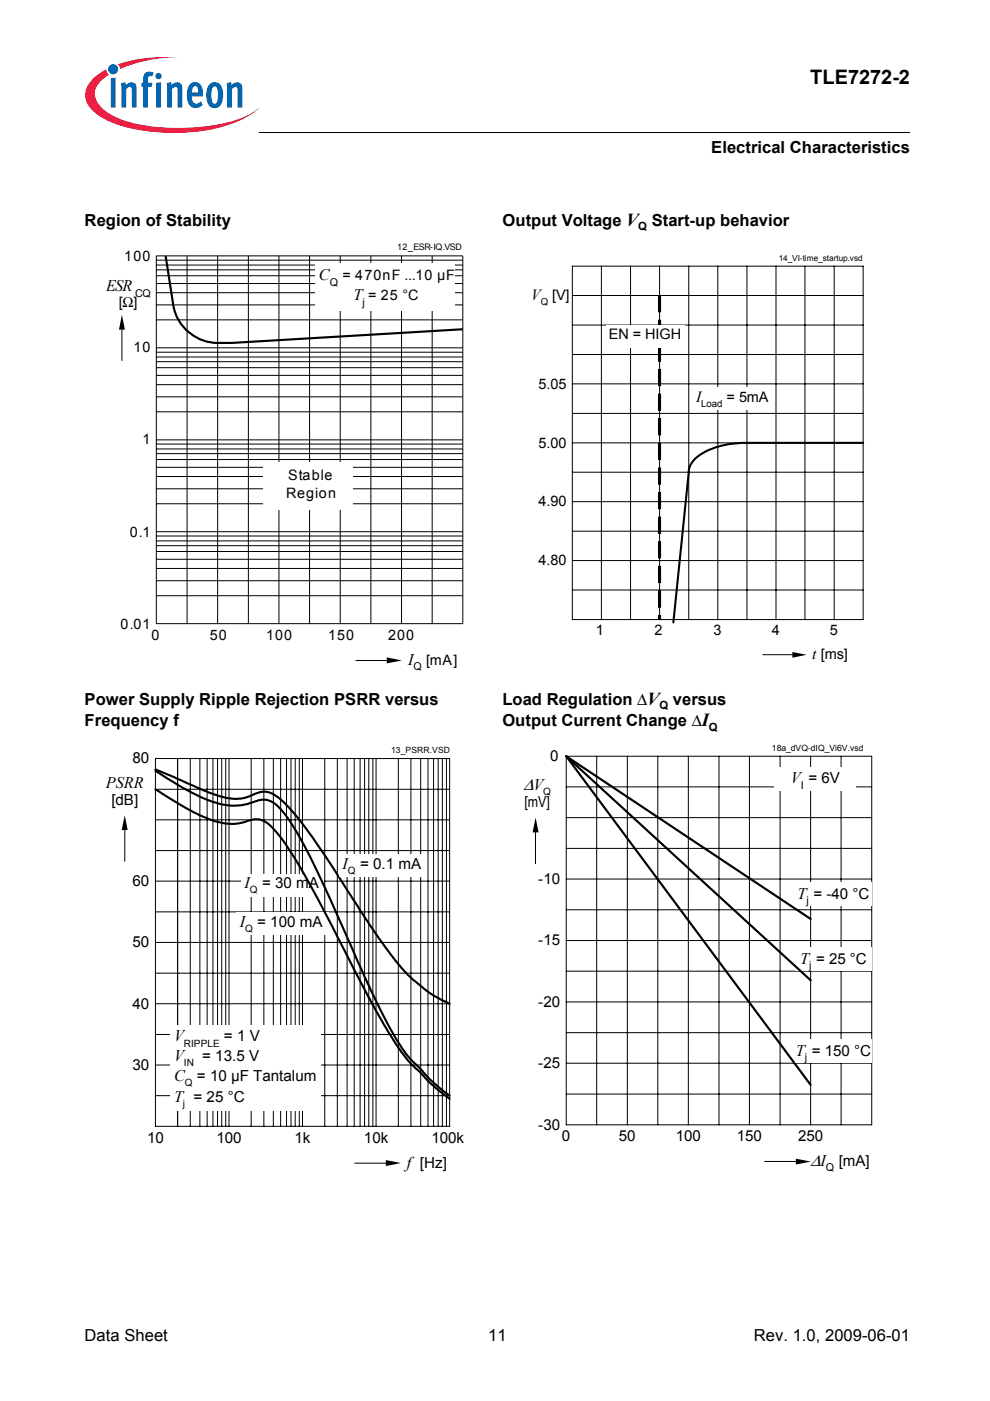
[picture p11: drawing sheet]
<svg xmlns="http://www.w3.org/2000/svg" width="210mm" height="297mm" viewBox="0 0 210 297" stroke-linecap="round" stroke-linejoin="round" font-family="sans-serif">
<circle cx="24" cy="14.7" r="1.08" fill="#0166b3"/>
<g fill="#ed1a40">
<path d="M25 13.6l.8-.2a32.4 32.4 0 0 1 11.9-1.3 31.9 31.9 0 0 0-11.6 2.3l-.7 .2z"/>
<path d="M19.5 16.9a11.1 11.1 0 0 1 3-2.2l.2 .6 .4 .5a4.9 4.9 0 0 0-3 4.3 6.3 6.3 0 0 0 3.8 4.4 31.8 31.8 0 0 0 15.5 2.6 31.6 31.6 0 0 0 13.8-3l1.6-1.2a19.6 19.6 0 0 1-10.3 4.6 41.9 41.9 0 0 1-20.3-1.3 10.1 10.1 0 0 1-5.7-4.3 4.2 4.2 0 0 1 1-5z"/>
</g>
<g fill="#0166b3">
<path d="M23.5 16.6l1-.1v6.3h-1z"/>
<path d="M25.6 17.7l1-.3 .1 .6a1.21 1.21 0 0 1 1.4-.5 1.21 1.21 0 0 1 .9 1.3v4h-1.1v-4.1a.41 .41 0 0 0-.6-.2l-.5 .4v3.9h-1.1z"/>
<path d="M30.8 15.4l.8-.2 .8 .1 .2 .2-.3 .7h-.2a.47 .47 0 0 0-.7 .2v1.1h.9l-.2 .9h-.7v4.4h-1.1v-4.4h-.3v-.9h.3v-.7a1.75 1.75 0 0 1 .5-1.4z"/>
<path d="M35.3 17.7l1-.3 .1 .6a1.21 1.21 0 0 1 1.4-.5 1.21 1.21 0 0 1 .9 1.3v4h-1.1v-4.1a.41 .41 0 0 0-.6-.2l-.5 .4v3.9h-1.1z"/>
<path d="M48 17.7l1-.3 .1 .6a1.21 1.21 0 0 1 1.5-.5 1.21 1.21 0 0 1 .8 1.3v4h-1l-.1-4.1a.41 .41 0 0 0-.6-.2l-.5 .4v3.9h-1z"/>
<path d="M32.9 16.1a.7 .7 0 0 1 1.4 0 .7 .7 0 0 1-1.4 0zM33.1 17.6l1-.2v5.4h-1z"/>
<path d="M40.4 17.8a1.58 1.58 0 0 1 1.7-.2 1.58 1.58 0 0 1 .9 1.5v1.4h-2.3a1.08 1.08 0 0 0 .3 1.1 1.08 1.08 0 0 0 1.1 .2l.5-.3 .4 .7a1.87 1.87 0 0 1-2.2 .6 1.87 1.87 0 0 1-1.1-1.9v-1.7l.2-.8zM40.9 18.5l-.2 1.1h1.3v-.7a.58 .58 0 0 0-.4-.6 .58 .58 0 0 0-.7 .2z"/>
<path d="M44.6 17.7a1.75 1.75 0 0 1 1.9 0 1.75 1.75 0 0 1 .8 1.7v1.3a1.95 1.95 0 0 1-2.3 2.1 2.91 2.91 0 0 1-1.2-3.2 2.77 2.77 0 0 1 .8-1.9zM45.2 18.5a4.3 4.3 0 0 0 0 3.4l.3 .1a1.53 1.53 0 0 0 .7-1.9v-.4a1.18 1.18 0 0 0-.7-1.4z"/>
</g>
<path d="M17.9 29h46v5h-46z" fill="#fff"/>
<path d="M54.9 28l.1 .1z" fill="#000"/>
<g fill="none" stroke="#000" stroke-width=".21">
<path d="M55 28h137.8M33.1 54.3h65v77.9h-65zM33.1 58.5h65M33.1 57.2h65M33.1 56.2h65M33.1 55.2h65M39.7 54.3v77.9M46.1 54.3v77.9M52.7 54.3v77.9M59.1 54.3v77.9M65.6 54.3v77.9M72.1 54.3v77.9"/>
<path d="M78.6 54.3v77.9M85.1 54.3v77.9M91.6 54.3v77.9M25.8 69.9v6.6M33.1 73.7h65M33.1 79.6h65M33.1 78h65M33.1 76.7h65M33.1 75.7h65M33.1 74.7h65M33.1 67.8h65M33.1 64.6h65"/>
<path d="M33.1 62.1h65M33.1 60.1h65M33.1 93.3h65M33.1 99.1h65M33.1 97.4h65M33.1 96.2h65M33.1 95.2h65M33.1 94.1h65M33.1 87.3h65M33.1 84.1h65M33.1 81.6h65M33.1 112.7h65"/>
<path d="M33.1 118.6h65M33.1 116.9h65M33.1 115.7h65M33.1 114.7h65M33.1 113.6h65M33.1 106.8h65M33.1 103.6h65M33.1 101h65M33.1 126.3h65M33.1 123.1h65M33.1 120.5h65M75.4 140h6.6"/>
</g>
<g fill="#000">
<path d="M25.8 66.8l.7 3.1h-1.3z" fill-rule="evenodd"/>
<path d="M82 139.4l3.1 .6-3.1 .7z" fill-rule="evenodd"/>
</g>
<path d="M67 55.7h29.5v10.1h-29.5z" fill="#fff"/>
<path d="M35.1 54.3l1.6 10.4a9.7 9.7 0 0 0 9.4 8h3.5l48.5-2.9" fill="none" stroke="#000" stroke-width=".45"/>
<path d="M55.9 98h19v10h-19z" fill="#fff"/>
<g fill="none" stroke="#000" stroke-width=".21">
<path d="M121.3 56.4h61.7v75h-61.7zM127.5 56.4v75M133.7 56.4v75M139.8 56.4v75M146 56.4v75M152.2 56.4v75M158.4 56.4v75M164.5 56.4v75M170.7 56.4v75M176.9 56.4v75M121.3 75.2h61.7M121.3 68.9h61.7"/>
<path d="M121.3 62.7h61.7M121.3 93.9h61.7M121.3 87.7h61.7M121.3 81.4h61.7M121.3 118.9h61.7M121.3 112.6h61.7M121.3 106.4h61.7M121.3 100.1h61.7M121.3 125.1h61.7"/>
</g>
<path d="M146.9 82.2h16.7v4.7h-16.7z" fill="#fff"/>
<path d="M161.7 138.8h6.3" fill="none" stroke="#000" stroke-width=".21"/>
<path d="M168 138.2l3 .6-3 .6z" fill-rule="evenodd" fill="#000"/>
<path d="M183 93.9h-24.7a15.9 15.9 0 0 0-11.1 3.5 4 4 0 0 0-1.2 2.7l-3.2 31.9" fill="none" stroke="#000" stroke-width=".44"/>
<path d="M139.6 62.7h.5v3.4h-.5zM139.6 67.9h.5v3.5h-.5zM139.6 73.1h.5v3.5h-.5zM139.6 78.3h.5v3.5h-.5zM139.6 83.5h.5v3.5h-.5zM139.6 88.7h.5v3.5h-.5zM139.6 94h.5v3.5h-.5zM139.6 99.2h.5v3.5h-.5zM139.6 104.4h.5v3.5h-.5zM139.6 109.6h.5v3.5h-.5zM139.6 114.8h.5v3.5h-.5zM139.6 120.1h.5v3.4h-.5zM139.6 125.2h.5v3.6h-.5zM139.6 130.5h.5v.9h-.5z" fill="#000" stroke="#000" stroke-width=".21"/>
<path d="M128.5 68.9h16.6v4.7h-16.6z" fill="#fff"/>
<g fill="none" stroke="#000" stroke-width=".21">
<path d="M26.5 176v6.6M33 160.8h62.3v78h-62.3zM33 173.8h62.3M33 167.3h62.3M37.7 160.8v78M40.3 160.8v78M42.4 160.8v78M43.9 160.8v78M45.1 160.8v78M46.1 160.8v78M47 160.8v78M47.9 160.8v78"/>
<path d="M48.6 160.8v78M53.3 160.8v78M55.9 160.8v78M58 160.8v78M59.5 160.8v78M60.7 160.8v78M61.7 160.8v78M62.6 160.8v78M63.5 160.8v78M64.1 160.8v78M68.9 160.8v78M71.5 160.8v78"/>
<path d="M73.6 160.8v78M75.1 160.8v78M76.3 160.8v78M77.3 160.8v78M78.2 160.8v78M79.1 160.8v78M79.7 160.8v78M84.5 160.8v78M87.1 160.8v78M89.2 160.8v78M90.7 160.8v78M91.9 160.8v78"/>
<path d="M92.9 160.8v78M93.8 160.8v78M94.7 160.8v78M33 199.8h62.3M33 193.3h62.3M33 186.8h62.3M33 180.3h62.3M33 219.3h62.3M33 212.8h62.3M33 206.3h62.3M33 232.3h62.3M33 225.8h62.3"/>
<path d="M75.2 246.6h6.6"/>
</g>
<g fill="#000">
<path d="M26.4 172.9l.7 3.1h-1.3z" fill-rule="evenodd"/>
<path d="M81.8 246l3.1 .6-3.1 .6z" fill-rule="evenodd"/>
</g>
<g fill="#fff">
<path d="M51.2 185.2h17.5v4.9h-17.5z"/>
<path d="M36.2 217.4h31.9v18.2h-31.9z"/>
<path d="M50.1 193.3h19.5v4.9h-19.5z"/>
</g>
<path d="M33 163.4a55.2 55.2 0 0 0 12.7 6.8 12.7 12.7 0 0 0 9.2-.5 4 4 0 0 1 4 1.3 47.8 47.8 0 0 1 7.5 11.9l3.7 7.8 8.5 19.3 3.6 7.1 1.8 3.2 2.1 3.1 3.4 3.6a30.4 30.4 0 0 0 5.8 5.3M33 167.3a52.2 52.2 0 0 0 13.2 7 10.3 10.3 0 0 0 7-.4 4.4 4.4 0 0 1 4.7 1.7 68.2 68.2 0 0 1 8.5 13.1l11.6 22.4 3.6 6.4 3 4.9a23.9 23.9 0 0 0 4.8 5.3l2.2 2.3 3.7 3M33 163.1l3.2 1.4a69.1 69.1 0 0 0 12 4.7 9.4 9.4 0 0 0 6.4-1.1 4.1 4.1 0 0 1 4.5 1 53 53 0 0 1 8.9 11l10.4 15.9 5.4 7.6a32.4 32.4 0 0 0 6.9 6.7l1.7 1 2.9 1.5" fill="none" stroke="#000" stroke-width=".45"/>
<path d="M71.9 181.1h17.6v4.9h-17.6z" fill="#fff"/>
<g fill="none" stroke="#000" stroke-width=".21">
<path d="M113.5 176.5v6.6M120.1 160.3h64.7v78.2h-64.7zM120.1 179.9h64.7M120.1 173.4h64.7M120.1 166.8h64.7M126.5 160.3v78.2M133 160.3v78.2M139.5 160.3v78.2M145.9 160.3v78.2M152.4 160.3v78.2M158.9 160.3v78.2M165.4 160.3v78.2"/>
<path d="M171.9 160.3v78.2M178.3 160.3v78.2M120.1 199.4h64.7M120.1 192.9h64.7M120.1 186.4h64.7M120.1 218.9h64.7M120.1 212.4h64.7M120.1 205.9h64.7M120.1 232h64.7M120.1 225.4h64.7M162.1 246.3h6.6"/>
</g>
<g fill="#000">
<path d="M113.5 173.4l.7 3.1h-1.3z" fill-rule="evenodd"/>
<path d="M168.7 245.7l3.1 .6-3.1 .6z" fill-rule="evenodd"/>
</g>
<path d="M168.6 200.8h16.2v5.1h-16.2z" fill="#fff"/>
<path d="M120.1 160.3l51.8 47.5" fill="none" stroke="#000" stroke-width=".46"/>
<path d="M164.2 162.6h17.4v5.1h-17.4z" fill="#fff"/>
<path d="M120.1 160.3l51.8 34.5" fill="none" stroke="#000" stroke-width=".46"/>
<path d="M168.6 187.1h16.2v5.1h-16.2z" fill="#fff"/>
<path d="M120.1 160.3l51.8 69.7" fill="none" stroke="#000" stroke-width=".46"/>
<path d="M168.6 220.4h16.2v5h-16.2z" fill="#fff"/>
<text font-size="4.2" x="171.8" y="17.8">TLE7272-2</text>
<g font-size="3.6">
<text x="111" y="167.5">∆V</text>
<text x="171.9" y="247.2">∆I</text>
</g>
<g font-size="3.5">
<text x="150.8" y="32.5">Electrical Characteristics</text>
<text x="17.9" y="47.9">Region of Stability</text>
<text x="106.6" y="47.9">Output Voltage V Start-up behavior</text>
<text x="17.9" y="149.4">Power Supply Ripple Rejection PSRR versus</text>
<text x="106.5" y="149.4">Load Regulation ∆V versus</text>
<text x="17.9" y="154">Frequency f</text>
<text x="106.5" y="154">Output Current Change ∆I</text>
<text x="17.9" y="284.4">Data Sheet</text>
<text x="103.5" y="284.4">11</text>
<text x="159.8" y="284.4">Rev. 1.0, 2009-06-01</text>
</g>
<g font-size="3.4">
<text x="67.6" y="59.5">C</text>
<text x="22.5" y="61.7">ESR</text>
<text x="75" y="63.6">T</text>
<text x="86.5" y="140.9">I</text>
<text x="22.4" y="167.1">PSRR</text>
<text x="167.7" y="166.1">V = 6V</text>
<text x="72.6" y="184.3">I</text>
<text x="51.9" y="188.4">I</text>
<text x="169.1" y="190.6">T</text>
<text x="50.8" y="196.5">I</text>
<text x="169.6" y="204.3">T</text>
<text x="36.9" y="220.8">V</text>
<text x="36.9" y="225">V</text>
<text x="168.7" y="223.8">T</text>
<text x="36.9" y="229.3">C</text>
<text x="36.9" y="233.6">T</text>
<text x="86.2" y="247.5">f [Hz]</text>
</g>
<g font-size="3.3">
<text x="112.6" y="63.6">V [V]</text>
<text x="147.6" y="85.2">I</text>
<text x="172.2" y="139.7">t [ms]</text>
</g>
<g font-size="3.2">
<text x="28.1" y="161.9">80</text>
<text x="116.6" y="161.4">0</text>
<text x="23.6" y="170.8">[dB]</text>
<text x="111.2" y="171.1">[mV]</text>
<text x="76.3" y="184.3">= 0.1 mA</text>
<text x="28.1" y="187.9">60</text>
<text x="55.6" y="188.4">= 30 mA</text>
<text x="114.1" y="187.4">-10</text>
<text x="172.5" y="190.6">= -40 °C</text>
<text x="54.5" y="196.5">= 100 mA</text>
<text x="28.1" y="200.9">50</text>
<text x="114.1" y="200.4">-15</text>
<text x="173" y="204.3">= 25 °C</text>
<text x="28.1" y="213.9">40</text>
<text x="114.1" y="213.4">-20</text>
<text x="47.5" y="220.8">= 1 V</text>
<text x="28.1" y="226.9">30</text>
<text x="42.9" y="225">= 13.5 V</text>
<text x="114.1" y="226.5">-25</text>
<text x="172.1" y="223.8">= 150 °C</text>
<text x="41" y="233.6">= 25 °C</text>
<text x="41.7" y="229.3">= 10 µF Tantalum</text>
<text x="114.1" y="239.5">-30</text>
<text x="31.2" y="242.3">10</text>
<text x="45.9" y="242.3">100</text>
<text x="62.5" y="242.3">1k</text>
<text x="77.2" y="242.3">10k</text>
<text x="91.5" y="242.3">100k</text>
<text x="119.1" y="242">0</text>
<text x="131.2" y="242">50</text>
<text x="143.3" y="242">100</text>
<text x="156.3" y="242">150</text>
<text x="169.2" y="242">250</text>
<text x="177.8" y="247.2">[mA]</text>
</g>
<g font-size="3.1">
<text x="129.1" y="71.9">EN = HIGH</text>
<text x="114.2" y="82.4">5.05</text>
<text x="154.1" y="85.2">= 5mA</text>
<text x="114.2" y="94.9">5.00</text>
<text x="114.2" y="107.4">4.90</text>
<text x="114.2" y="119.9">4.80</text>
<text x="126.3" y="134.7">1</text>
<text x="138.7" y="134.7">2</text>
<text x="151.3" y="134.7">3</text>
<text x="163.6" y="134.7">4</text>
<text x="176" y="134.7">5</text>
</g>
<g font-size="3">
<text x="26.4" y="55.3">100</text>
<text x="72.6" y="59.5">= 470nF ...10 µF</text>
<text x="25.2" y="65.2">[Ω]</text>
<text x="78" y="63.6">= 25 °C</text>
<text x="28.3" y="74.7">10</text>
<text x="30.2" y="94.1">1</text>
<text x="61.1" y="101.7">Stable</text>
<text x="60.7" y="105.5">Region</text>
<text x="27.5" y="113.9">0.1</text>
<text x="25.6" y="133.3">0.01</text>
<text x="32.1" y="135.6">0</text>
<text x="44.5" y="135.6">50</text>
<text x="56.4" y="135.6">100</text>
<text x="69.6" y="135.6">150</text>
<text x="82.3" y="135.6">200</text>
<text x="90.4" y="140.9">[mA]</text>
</g>
<g font-size="2.4">
<text x="135.3" y="48.8">Q</text>
<text x="139.8" y="150.3">Q</text>
<text x="150.3" y="154.9">Q</text>
</g>
<g font-size="2.3">
<text x="28.7" y="62.9">CQ</text>
<text x="69.9" y="60.6">Q</text>
<text x="76.9" y="64.8">j</text>
<text x="87.7" y="142.1">Q</text>
<text x="169.8" y="167.3">I</text>
<text x="171" y="191.7">j</text>
<text x="171.6" y="205.5">j</text>
<text x="170.7" y="225">j</text>
<text x="175.1" y="248.4">Q</text>
</g>
<g font-size="2.1">
<text x="115.2" y="168.6">Q</text>
<text x="73.8" y="185.4">Q</text>
<text x="53" y="189.4">Q</text>
<text x="52" y="197.5">Q</text>
<text x="39" y="221.9">RIPPLE</text>
<text x="39" y="226.1">IN</text>
<text x="39.2" y="230.4">Q</text>
<text x="38.8" y="234.6">j</text>
</g>
<g font-size="2">
<text x="114.7" y="64.6">Q</text>
<text x="148.7" y="86.2">Load</text>
</g>
<text font-size="1.9" x="84.2" y="53">12_ESR-IQ.VSD</text>
<g font-size="1.8">
<text x="165.1" y="55.4">14_VI-time_startup.vsd</text>
<text x="82.9" y="159.7">13_PSRR.VSD</text>
<text x="163.7" y="159.2">18a_dVQ-dIQ_Vi6V.vsd</text>
</g>
</svg>
